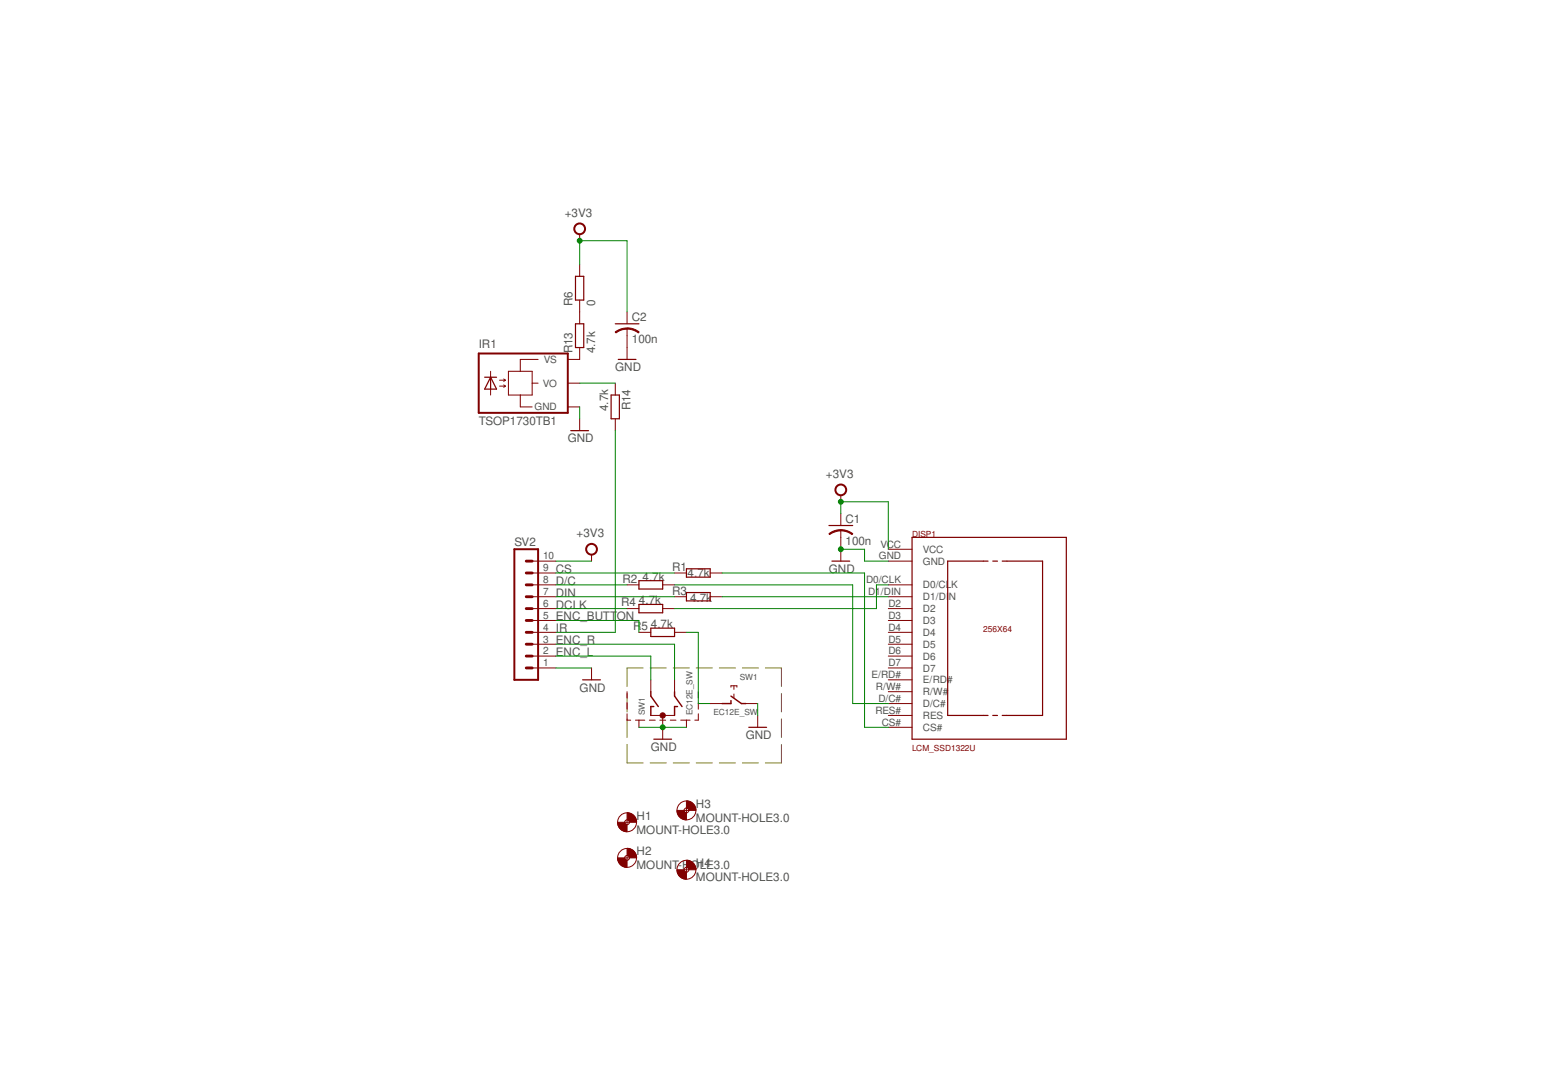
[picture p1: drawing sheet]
<svg xmlns="http://www.w3.org/2000/svg" width="297mm" height="210mm" viewBox="0 0 297 210" stroke-linecap="round" stroke-linejoin="round" font-family="sans-serif">
<g fill="none" stroke="#808000" stroke-width=".19">
<path d="M120.7 133.5v3.6M120.7 138.5v3.5M123.8 128.6h-3.1v3.6M125.2 128.6h3M129.6 128.6h3.1M134 128.6h3.1M138.5 128.6h3.1M142.9 128.6h3.1M147.3 128.6h3.1v3.6M150.4 133.5v3.6M150.4 138.5v3.5M120.7 143.4v3.5h3.1"/>
<path d="M125.2 146.9h3M129.6 146.9h3.1M134 146.9h3.1M138.5 146.9h3.1M142.9 146.9h3.1M150.4 143.4v3.5h-3.1"/>
</g>
<g fill="none" stroke="#800000" stroke-width=".19">
<path d="M111.6 45.1v1.3M111.6 50.9v2.3M111.6 57.8v4.6M94.4 71.5v1.1M94.4 74.9v1.2M96.2 73.2h1.1M96.2 74.4h1.1M97 73l.3 .2M97 74.1l.3 .3M97.3 73.2l-.3 .2M97.3 74.4l-.3 .2M97.9 71.5h4.5v4.6h-4.5z"/>
<path d="M100.2 76.1v2.3h2.2M102.4 73.8h1.2M103.6 69.2h-3.4v2.3M109.3 73.8h2.3M109.3 78.4h2.3M111.6 66.9v2.3h-2.3M118.4 73.8v2.3M120.7 60.1v2.3M120.7 63.3v5.9M111.6 80.6v2.3M118.4 80.6v2.3M161.9 95.4v1.2"/>
<path d="M161.9 98.9v2.3M102.4 108.1h4.6M102.4 112.6h4.6M102.4 114.9h4.6M102.4 117.2h4.6M102.4 119.5h4.6M102.4 110.3h4.6M113.9 106.8v1.3M120.7 112.6h2.3M120.7 117.2h2.3M127.6 112.6h2.3M127.6 117.2h2.3"/>
<path d="M129.9 114.9h2.2M129.9 110.3h2.2M136.7 114.9h2.3M136.7 110.3h2.3M161.9 102.1v6M171 108.1h4.6M171 105.8h4.6M171 112.6h4.6M171 114.9h4.6M171 117.2h4.6M171 119.5h4.6M102.4 121.8h4.6"/>
<path d="M102.4 124.1h4.6M102.4 126.3h4.6M102.4 128.6h4.6M113.9 128.6v2.3M120.7 133.2v1.2M120.7 135.3v1.3M120.7 137.5v1.2h.7M122.3 138.7h1.8M123 121.8h2.3M123 138.7v1.4M125 138.7h1.1M125.3 137.8h4.6"/>
<path d="M125.3 130.9v2.3M127 138.7h1.1M127.6 137.8v4.5M129 138.7h1.1M129.9 121.8h2.2M129.9 130.9v2.3M131 138.7h1.8M132.1 138.7v1.4M134.4 137.5v1.2h-.6M134.4 133.2v1.2M134.4 135.3v1.3M136.7 135.5h2.3"/>
<path d="M140.7 132.3v-.2h1.2v.2M141.3 132.1v.7M141.3 133.6v.7M143.6 135.5h2.3M145.9 137.8v2.3M171 121.8h4.6M171 124.1h4.6M171 126.3h4.6M171 128.6h4.6M171 130.9h4.6M171 133.2h4.6M171 135.5h4.6"/>
<path d="M171 137.8h4.6M120.3 158.3h.9M120.7 157.9v.9M131.7 156.1h.9M132.1 155.6v.9M171 140.1h4.6M120.3 165.2h.9M120.7 164.7v1M131.7 167.5h.9M132.1 167v.9"/>
<circle cx="120.7" cy="158.3" r="1.82"/>
<circle cx="120.7" cy="158.3" r=".47"/>
<circle cx="132.1" cy="156.1" r="1.82"/>
<circle cx="132.1" cy="156.1" r=".47"/>
<circle cx="120.7" cy="165.2" r="1.82"/>
<circle cx="120.7" cy="165.2" r=".47"/>
<circle cx="132.1" cy="167.5" r="1.82"/>
<circle cx="132.1" cy="167.5" r=".47"/>
</g>
<g fill="none" stroke="#800000" stroke-width=".23">
<path d="M110.8 53.2h1.6v4.6h-1.6zM93.3 72.6h2.3M94.4 72.6l1.2 2.3h-2.3zM94.4 72.6v2.3M110.8 62.4h1.6v4.5h-1.6zM117.6 76.1h1.6v4.5h-1.6zM118.4 62.4h4.6M119 69.2h3.4M109.9 82.9h3.4M123 111.8h4.6v1.6h-4.6zM123 116.4h4.6v1.6h-4.6zM132.1 109.5h4.6v1.6h-4.6z"/>
<path d="M132.1 114.1h4.6v1.6h-4.6zM159.6 101.2h4.5M160.1 108.1h3.5M175.6 103.5h29.7v38.8h-29.7zM190.2 108.1h-7.8v29.7h7.8M191.1 108.1h.9M192.9 108.1h7.8v29.7h-7.8M112.2 130.9h3.4M125.3 121h4.6v1.6h-4.6zM191.1 137.8h.9M125.9 142.3h3.4M144.1 140.1h3.5"/>
</g>
<path d="M125.3 133.2v.8l1.4 2.1M125.9 136.1h-.6v1.7M129.9 133.2v.8l1.4 2.1M130.4 136.1h-.5v1.7M140.7 134.9v.6h-1.7M140.7 134l2 1.5h.9" fill="none" stroke="#800000" stroke-width=".28"/>
<g fill="#800000" stroke="#800000" stroke-width=".19">
<path d="M161.9 102l1.2 .2 1.1 .6-.2 .2-1.2-.7-.9-.1z" fill-rule="evenodd"/>
<path d="M159.6 102.8l1.1-.6 1.2-.2v.2l-1.4 .3-.8 .5z" fill-rule="evenodd"/>
<path d="M120.7 63.1l1.2 .2 1.1 .6-.1 .2-.8-.5-1.4-.2z" fill-rule="evenodd"/>
<path d="M118.4 63.9l1.1-.5 1.2-.2v.2l-.9 .1-1.2 .6z" fill-rule="evenodd"/>
<path d="M120.7 156.5a1.83 1.83 0 0 1 1.9 1.8h-1.4a.44 .44 0 0 0-.5-.4z" fill-rule="evenodd"/>
<path d="M118.9 158.3h1.4l.1 .4 .3 .1v1.4a1.79 1.79 0 0 1-1.8-1.9z" fill-rule="evenodd"/>
<path d="M120.7 163.4a1.79 1.79 0 0 1 1.9 1.8h-1.4a.44 .44 0 0 0-.5-.5z" fill-rule="evenodd"/>
<path d="M118.9 165.2h1.4l.1 .3 .3 .2v1.3a1.79 1.79 0 0 1-1.8-1.8z" fill-rule="evenodd"/>
<path d="M132.1 154.2a1.86 1.86 0 0 1 1.9 1.9h-1.4a.44 .44 0 0 0-.5-.5z" fill-rule="evenodd"/>
<path d="M130.3 156.1h1.4l.1 .3 .3 .1v1.4a1.79 1.79 0 0 1-1.8-1.8z" fill-rule="evenodd"/>
<path d="M132.1 165.7a1.82 1.82 0 0 1 1.9 1.8h-1.4a.44 .44 0 0 0-.5-.5z" fill-rule="evenodd"/>
<path d="M130.3 167.5h1.4l.1 .3 .3 .1v1.4a1.79 1.79 0 0 1-1.8-1.8z" fill-rule="evenodd"/>
<circle cx="127.6" cy="137.8" r=".51"/>
</g>
<g fill="none" stroke="#800000" stroke-width=".38">
<path d="M92.2 68.1h17.1v11.4h-17.1zM99 105.8h4.6v25.1h-4.6z"/>
<circle cx="111.6" cy="44.1" r="1.04"/>
<circle cx="161.9" cy="94.3" r="1.04"/>
<circle cx="113.9" cy="105.8" r="1.04"/>
</g>
<path d="M101.3 119.5h1.1M101.3 112.6h1.1M101.3 114.9h1.1M101.3 117.2h1.1M101.3 108.1h1.1M101.3 110.3h1.1M101.3 124.1h1.1M101.3 126.3h1.1M101.3 128.6h1.1M101.3 121.8h1.1" fill="none" stroke="#800000" stroke-width=".55"/>
<g fill="none" stroke="#008000" stroke-width=".19">
<path d="M111.6 50.9v-4.5h9.1v13.7M111.6 78.4v2.2M111.6 73.8h6.8M118.4 82.9v38.9h-11.4M161.9 98.9v-2.3h9.1v9.2M107 108.1h6.9M107 110.3h22.9M107 112.6h13.7M107 117.2h13.7M107 114.9h22.9M107 119.5h16v2.3M129.9 112.6h34.2v22.9h6.9"/>
<path d="M139 110.3h27.4v29.8h4.6M139 114.9h32M161.9 105.8h4.5v2.3h4.6M171 112.6h-2.3v4.6h-38.8M107 128.6h6.9M107 126.3h18.3v4.6M107 124.1h22.9v6.8M132.1 121.8h2.3v13.7h2.3M145.9 135.5v2.3M123 140.1h9.1"/>
</g>
<g fill="#008000" stroke="#008000" stroke-width=".19">
<circle cx="161.9" cy="105.8" r=".47"/>
<circle cx="127.6" cy="140.1" r=".47"/>
<circle cx="161.9" cy="96.6" r=".47"/>
<circle cx="111.6" cy="46.4" r=".47"/>
</g>
<g font-size="2.2" fill="#505050">
<text x="108.7" y="41.8">+3V3</text>
<text x="110.2" y="58.9" transform="rotate(-90 110.2 58.9)">R6</text>
<text x="114.6" y="58.9" transform="rotate(-90 114.6 58.9)">0</text>
<text x="121.6" y="61.8">C2</text>
<text x="92.2" y="66.9">IR1</text>
<text x="110.2" y="68.1" transform="rotate(-90 110.2 68.1)">R13</text>
<text x="114.6" y="68.1" transform="rotate(-90 114.6 68.1)">4.7k</text>
<text x="118.4" y="71.5">GND</text>
<text x="121.6" y="66.1">100n</text>
<text x="92.2" y="81.8">TSOP1730TB1</text>
<text x="117.1" y="79.2" transform="rotate(-90 117.1 79.2)">4.7k</text>
<text x="121.4" y="79" transform="rotate(-90 121.4 79)">R14</text>
<text x="109.3" y="85.2">GND</text>
<text x="159" y="92.1">+3V3</text>
<text x="162.8" y="100.6">C1</text>
<text x="99" y="105.1">SV2</text>
<text x="111" y="103.5">+3V3</text>
<text x="162.8" y="105">100n</text>
<text x="107" y="110.3">CS</text>
<text x="107" y="112.6">D/C</text>
<text x="119.8" y="112.2">R2</text>
<text x="123.7" y="111.9">4.7k</text>
<text x="129.4" y="109.9">R1</text>
<text x="132.4" y="111">4.7k</text>
<text x="159.6" y="110.3">GND</text>
<text x="107" y="117.2">DCLK</text>
<text x="107" y="114.9">DIN</text>
<text x="107" y="119.5">ENC_BUTT</text>
<text x="118.8" y="119.5">ON</text>
<text x="119.6" y="116.8">R4</text>
<text x="123" y="116.3">4.7k</text>
<text x="129.4" y="114.5">R3</text>
<text x="132.8" y="115.8">4.7k</text>
<text x="107" y="124.1">ENC_R</text>
<text x="107" y="121.8">IR</text>
<text x="121.9" y="121.3">R</text>
<text x="123.5" y="121.3">5</text>
<text x="125.3" y="120.9">4.7k</text>
<text x="107" y="126.3">ENC_L</text>
<text x="111.6" y="133.2">GND</text>
<text x="143.6" y="142.3">GND</text>
<text x="125.3" y="144.6">GND</text>
<text x="134" y="155.5">H3</text>
<text x="122.6" y="160.6">MOUNT-HOLE3.0</text>
<text x="122.6" y="157.8">H1</text>
<text x="134" y="158.3">MOUNT-HOLE3.0</text>
<text x="122.6" y="167.4">MOUNT-HOHL4E3.0</text>
<text x="122.6" y="164.7">H2</text>
<text x="134" y="169.7">MOUNT-HOLE3.0</text>
</g>
<g font-size="1.9" fill="#505050">
<text x="104.7" y="69.9">VS</text>
<text x="104.5" y="74.5">VO</text>
<text x="102.9" y="79">GND</text>
<text x="104.5" y="107.7">10</text>
<text x="169.2" y="107.7">GND</text>
<text x="169.5" y="105.5">VCC</text>
<text x="177.7" y="106.5">VCC</text>
<text x="104.5" y="112.3">8</text>
<text x="104.5" y="110">9</text>
<text x="166.7" y="112.3">D0/CLK</text>
<text x="177.7" y="108.7">GND</text>
<text x="177.7" y="113.3">D0/CLK</text>
<text x="104.5" y="119.2">5</text>
<text x="104.5" y="116.9">6</text>
<text x="104.5" y="114.6">7</text>
<text x="167.1" y="114.6">D1/DIN</text>
<text x="171" y="116.9">D2</text>
<text x="171" y="119.2">D3</text>
<text x="177.7" y="115.6">D1/DI</text>
<text x="177.7" y="117.9">D2</text>
<text x="182.7" y="115.6">N</text>
<text x="104.5" y="123.7">3</text>
<text x="104.5" y="121.5">4</text>
<text x="171" y="121.5">D4</text>
<text x="171" y="123.7">D5</text>
<text x="177.7" y="120.2">D3</text>
<text x="177.7" y="122.5">D4</text>
<text x="177.7" y="124.7">D5</text>
<text x="104.5" y="128.3">1</text>
<text x="104.5" y="126">2</text>
<text x="167.8" y="130.6">E/RD#</text>
<text x="171" y="126">D6</text>
<text x="171" y="128.3">D7</text>
<text x="177.7" y="127">D6</text>
<text x="177.7" y="129.3">D7</text>
<text x="177.7" y="131.6">E/RD#</text>
<text x="168.5" y="137.5">RES#</text>
<text x="168.6" y="132.9">R/W#</text>
<text x="169.1" y="135.2">D/C#</text>
<text x="177.7" y="133.9">R/W#</text>
<text x="177.7" y="136.2">D/C#</text>
<text x="169.7" y="139.7">CS#</text>
<text x="177.7" y="138.5">RES</text>
<text x="177.7" y="140.7">CS#</text>
</g>
<g font-size="1.6" fill="#800000">
<text x="175.6" y="103.5">DISP1</text>
<text x="189.3" y="121.8">256X64</text>
<text x="175.6" y="144.6">LCM_SSD1322U</text>
</g>
<g font-size="1.6" fill="#505050">
<text x="142.4" y="130.9">SW1</text>
<text x="124.2" y="137.8" transform="rotate(-90 124.2 137.8)">SW1</text>
<text x="133.3" y="137.8" transform="rotate(-90 133.3 137.8)">EC12E_SW</text>
<text x="137.4" y="137.8">EC12E_SW</text>
</g>
</svg>
